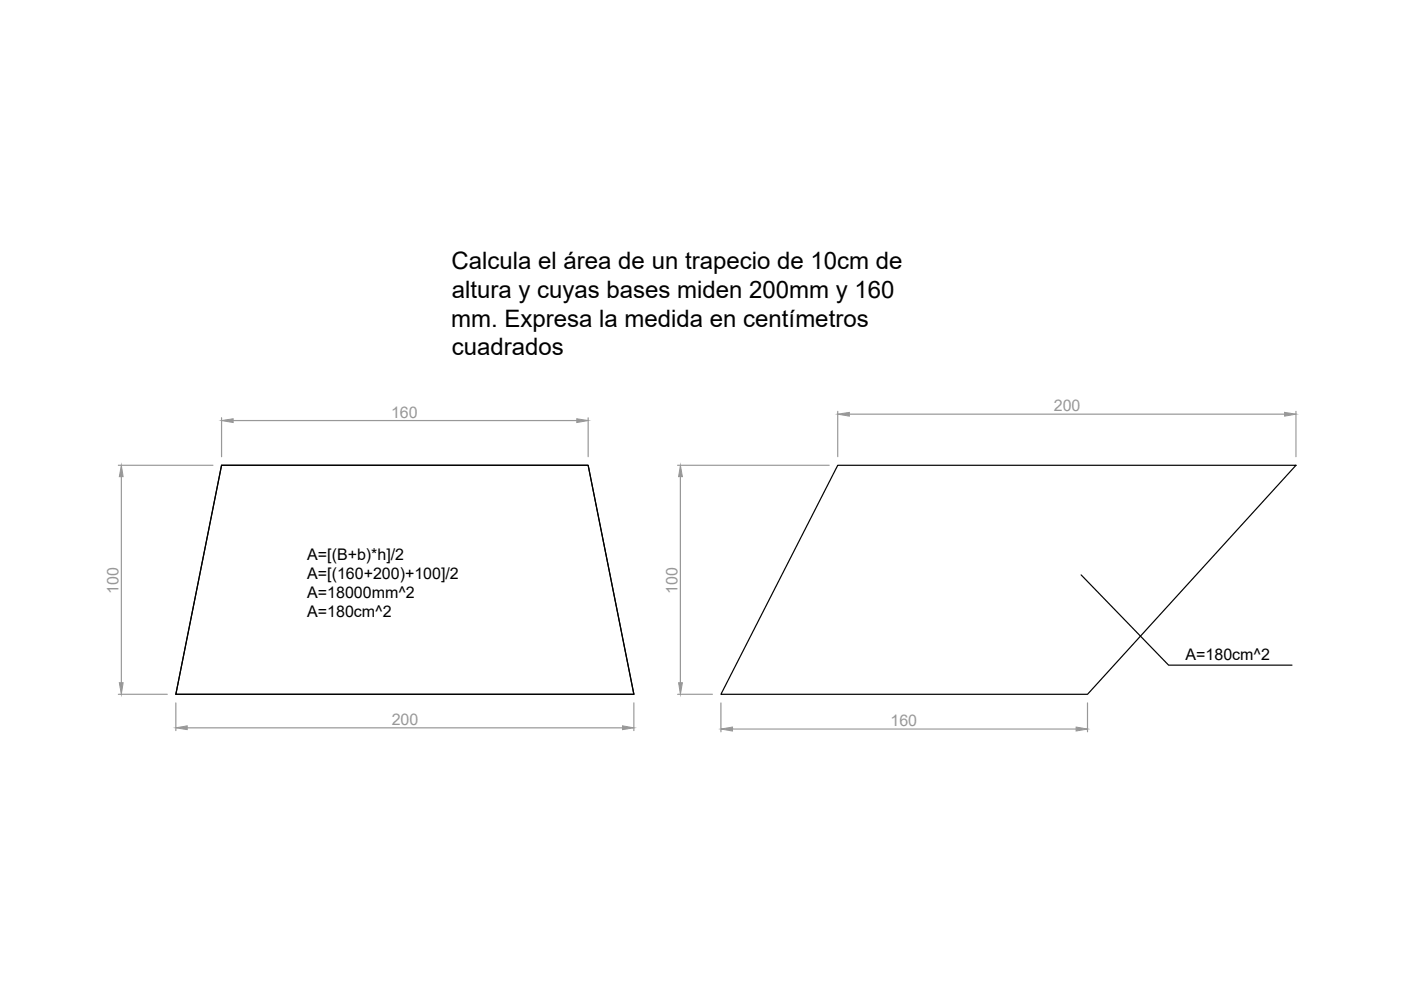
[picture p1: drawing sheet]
<svg xmlns="http://www.w3.org/2000/svg" width="297mm" height="210mm" viewBox="0 0 297 210" stroke-linecap="round" stroke-linejoin="round" font-family="sans-serif">
<!-- layer: 0 -->
<path d="M47 98.7h77.7l9.7 48.5h-97.1zM177.6 98.7h97.2l-44.2 48.5h-77.7zM229.2 121.9l18.6 19.1h26.1" fill="none" stroke="#000" stroke-width=".25"/>
<!-- layer: cotas -->
<g fill="none" stroke="#989898" stroke-width=".25">
<path d="M25.1 98.7h20.1M47 88.6v8.2M49.4 89.2h72.9M124.7 88.6v8.2M143.7 98.7h32.1M177.6 87.2v9.6M180.1 87.8h92.3M274.8 87.2v9.6M25.7 101.1v43.7M144.3 101.1v43.7M25.1 147.2h10.4M37.3 149v5.9"/>
<path d="M39.7 154.3h92.3M134.4 149v5.9M143.7 147.2h7.3M152.9 149v6.2M155.3 154.6h72.9M230.6 149v6.2"/>
</g>
<g fill="#989898" stroke="#989898" stroke-width=".21">
<path d="M47 89.2l2.4-.4v.8z"/>
<path d="M122.3 88.8l2.4 .4-2.4 .4z"/>
<path d="M37.3 154.3l2.4-.4v.8z"/>
<path d="M132 153.9l2.4 .4-2.4 .4z"/>
<path d="M25.7 98.7l.4 2.4h-.8z"/>
<path d="M25.3 144.8h.8l-.4 2.4z"/>
<path d="M177.6 87.8l2.5-.4v.8z"/>
<path d="M272.4 87.4l2.4 .4-2.4 .4z"/>
<path d="M152.9 154.6l2.4-.5v.9z"/>
<path d="M228.2 154.1l2.4 .5-2.4 .4z"/>
<path d="M143.9 144.8h.8l-.4 2.4z"/>
<path d="M144.3 98.7l.4 2.4h-.8z"/>
</g>
<g font-size="5.1">
<text x="95.7" y="57.1">Calcula el área de un trapecio de 10cm de</text>
<text x="95.8" y="63.2">altura y cuyas bases miden 200mm y 160</text>
<text x="95.7" y="69.3">mm. Expresa la medida en centímetros</text>
<text x="95.8" y="75.3">cuadrados</text>
</g>
<g font-size="3.4" fill="#989898">
<text x="82.9" y="88.6">160</text>
<text x="223.4" y="87.2">200</text>
<text x="25.1" y="125.9" transform="rotate(-90 25.1 125.9)">100</text>
<text x="143.7" y="125.9" transform="rotate(-90 143.7 125.9)">100</text>
<text x="83" y="153.7">200</text>
<text x="188.8" y="153.9">160</text>
</g>
<g font-size="3.4">
<text x="65.1" y="118.6">A=[(B+b)*h]/2</text>
<text x="65.1" y="122.7">A=[(160+200)+100]/2</text>
<text x="65.1" y="126.8">A=18000mm^2</text>
<text x="65.1" y="130.8">A=180cm^2</text>
<text x="251.4" y="140">A=180cm^2</text>
</g>
</svg>
